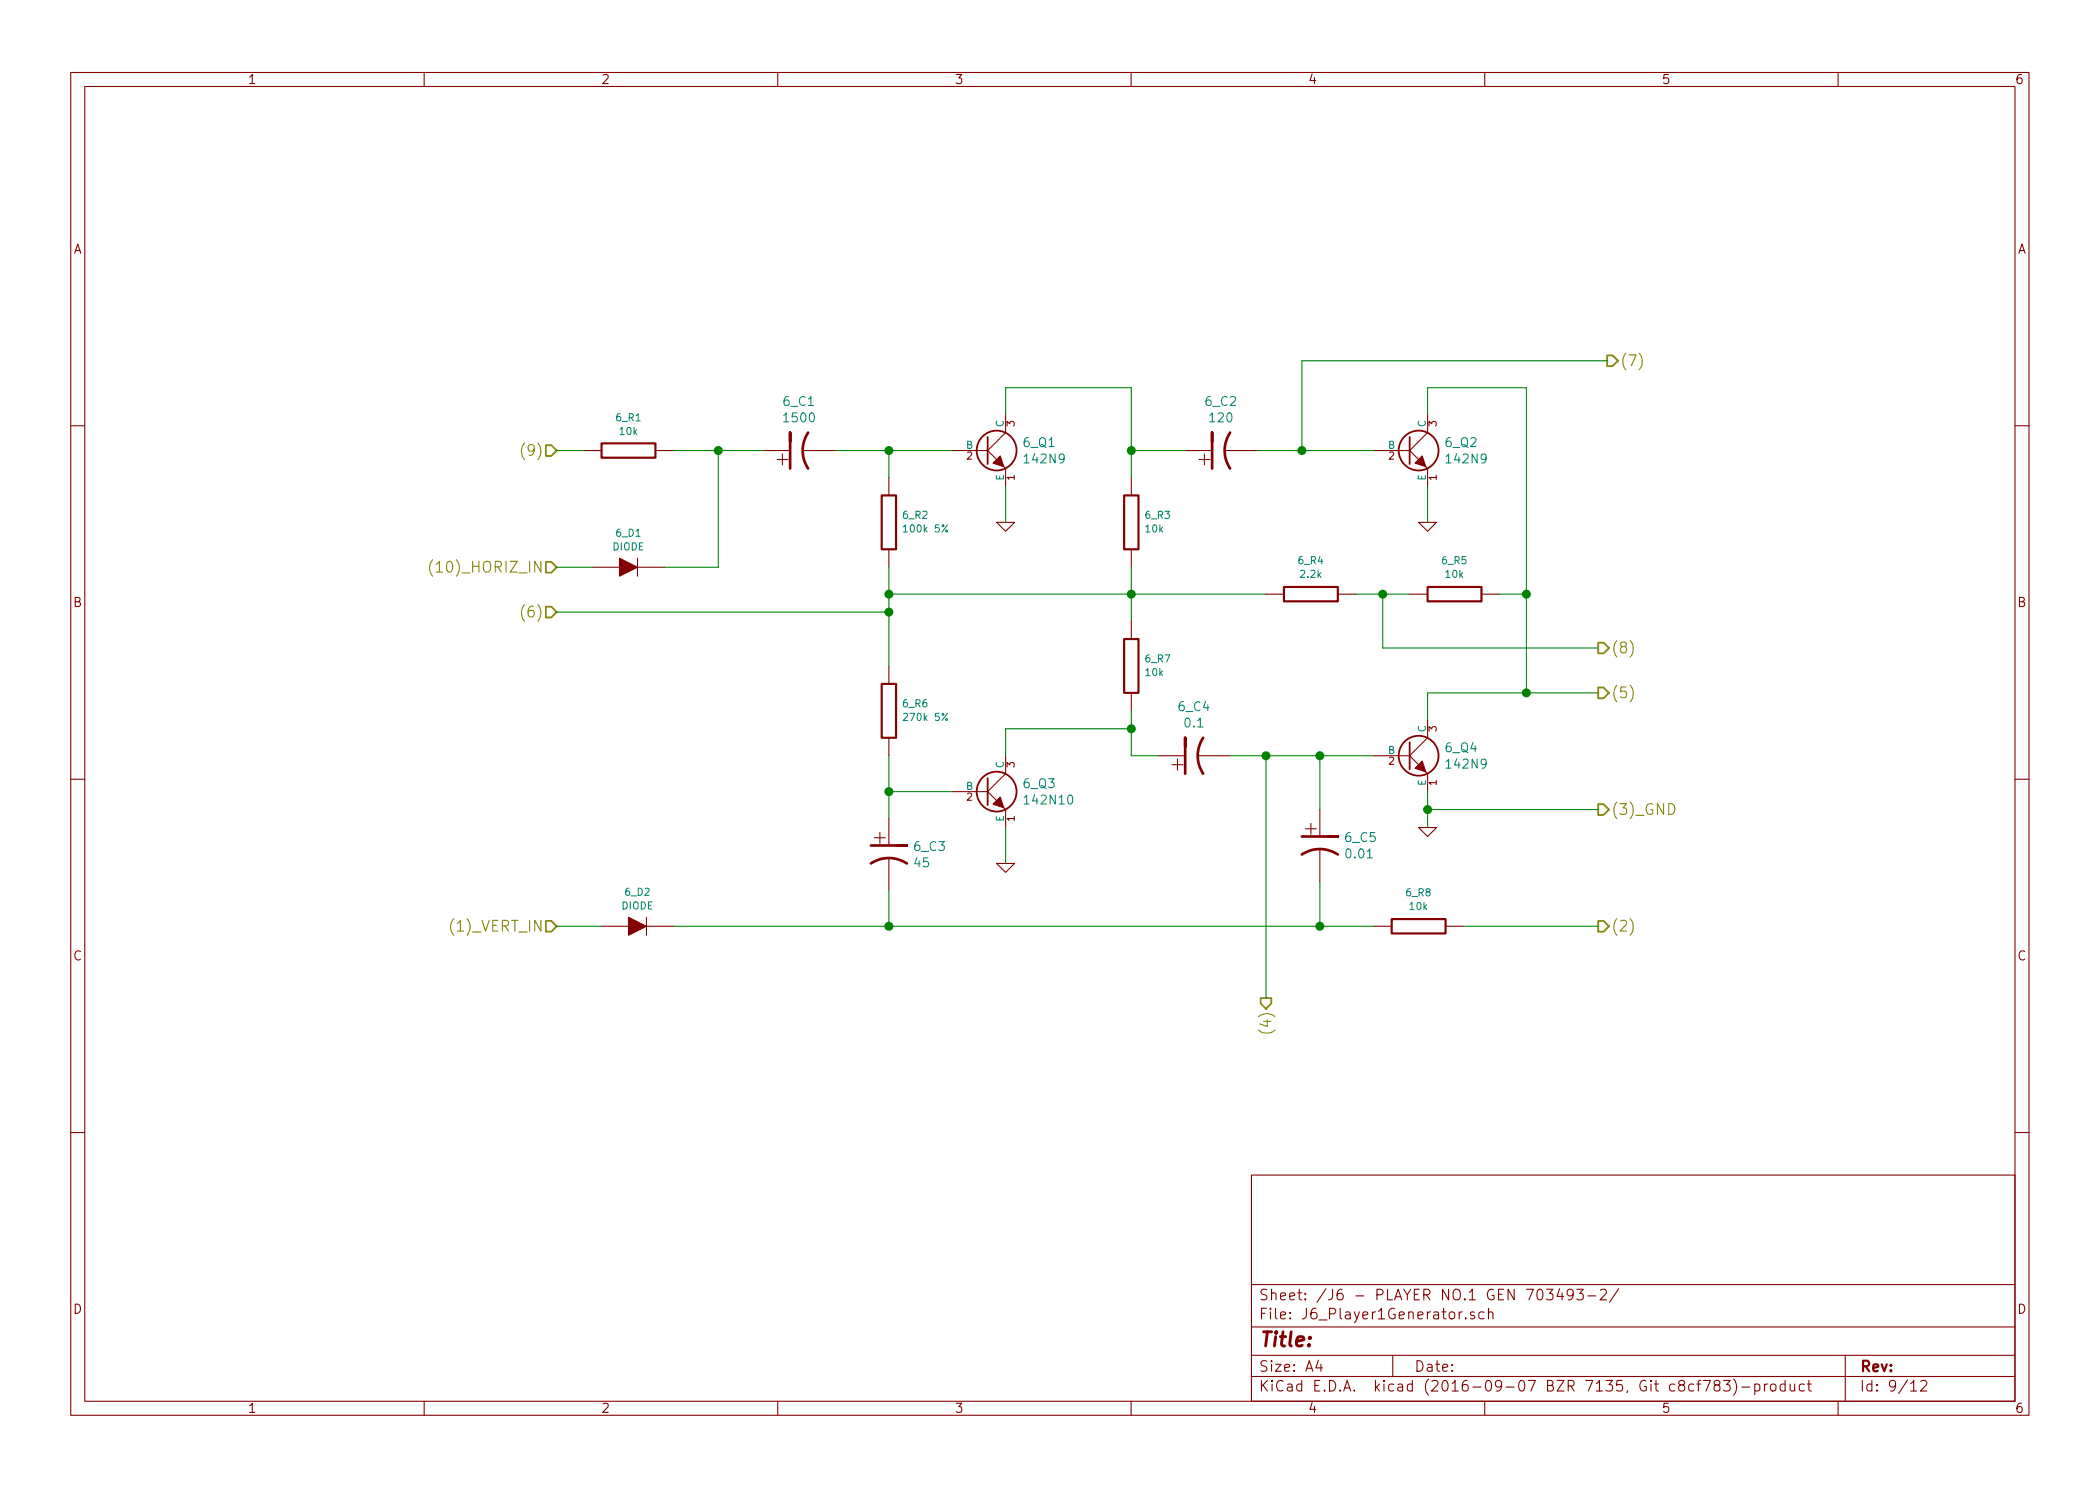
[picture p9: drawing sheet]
<svg xmlns="http://www.w3.org/2000/svg" width="297mm" height="210mm" viewBox="0 0 297 210" stroke-linecap="round" stroke-linejoin="round" font-family="sans-serif">
<g fill="none" stroke="#840000" stroke-width=".15">
<path d="M10 10.3h277v189.9h-277zM12 12.2h273v186.1h-273zM60 10.3v1.9M110 10.3v1.9M160 10.3v1.9M210 10.3v1.9M260 10.3v1.9M142.2 58.7v2.5l-2.5 2.5M201.9 58.7v2.5l-2.5 2.5M10 60.2h2M82.5 63.7h2.6M90.2 79v2.5"/>
<path d="M92.7 63.7h2.5M107.9 63.7h3.9M113.5 63.7h4.6M125.7 67.6v2.5M125.7 77.7v2.6M134.6 63.7h5.1M139.7 63.7l1.3 1.3M141 73.9h2.5l-1.3 1.3zM142 66l.2 .3v2.5M160 67.6v2.5M160 77.7v2.6M167.6 63.7h3.8"/>
<path d="M173.2 63.7h4.6M194.3 63.7h5.1M199.4 63.7l1.3 1.3M200.7 73.9h2.5l-1.3 1.3zM201.7 66l.2 .3v2.5M285 60.2h2M83.8 80.3h3.8M90.2 80.3h3.8M125.7 94.2v2.6M160 87.9v2.5M160 98v2.6M179.1 84.1h2.5"/>
<path d="M189.2 84.1h2.6M199.4 84.1h2.5M209.5 84.1h2.6M10 110.3h2M125.7 104.4v2.5M125.7 115.8v3.8M134.6 112h5.1M139.7 112l1.3 1.3M142 114.3l.2 .2v2.6M142.2 106.9v2.6l-2.5 2.5M163.8 106.9h3.8M169.4 106.9h4.6"/>
<path d="M186.7 114.5v3.9M194.3 106.9h5.1M199.4 106.9l1.3 1.3M200.7 117.1h2.5l-1.3 1.3zM201.7 109.2l.2 .3v2.5M201.9 101.8v2.6l-2.5 2.5M285 110.3h2M85.1 131.1h3.8M91.4 131.1h3.8M91.4 129.8v2.5M125.7 121.4v4.6M141 122.2h2.5l-1.3 1.2z"/>
<path d="M186.7 120.1v4.6M194.3 131.1h2.5M204.5 131.1h2.5M10 160.2h2M177 166.3h108v32h-108zM285 160.2h2M60 198.3v1.9M110 198.3v1.9M160 198.3v1.9M177 194.8h108M177 191.8h108M177 187.8h108"/>
<path d="M177 181.8h108M186.5 192.5l-.4 1h1M186.8 193v1M197 191.8v3M206.8 185.6l-.2 .1-.2 .2M207.3 186.5h.1l-.1 .1v-.1v.1M208.5 185.7l-.3-.1-.2 .3a.48 .48 0 0 0 .5 .3l.1 .1-.1 .2-.1 .1-.4-.1M209.9 185.7a.48 .48 0 0 0-.7 .2v.4a.48 .48 0 0 0 .7 .2M210 198.3v1.9M210.5 185.7a.38 .38 0 0 1 .7 .1v.8M210.5 185.1v1.5M218.7 182.4h1l-.5 .6 .3 .1a.65 .65 0 0 1 .1 .7l-.2 .1h-.5l-.2-.1"/>
<path d="M220.6 182.3l-.4 1.1h1M221 182.9v1M222.5 183.1l-.3 .3h-.3l-.2-.3v-.4l.1-.2 .4-.1 .3 .2a1.19 1.19 0 0 1-.3 1.2l-.4 .1M223 182.4h1l-.6 .6 .5 .1 .1 .2-.1 .5-.2 .1h-.5l-.2-.1M224.6 183.4h1.1M226.4 182.6l.2-.2 .5 .1a.4 .4 0 0 1 .1 .6l-.9 .8h.9M229 182.3l-1.3 2M239.6 195.9l-.5-.1-.2 .3v.6l.2 .1 .5-.1M240 195.8h.6M240.6 195.3l-.3 .1-.1 .1v1.3M240.9 195.3h1l-.6 1.5M242.7 196l-.1-.1-.2-.2 .2-.3a.48 .48 0 0 1 .6 .1l.1 .2-.1 .2-.5 .1a.48 .48 0 0 0-.1 .7 .53 .53 0 0 0 .6 0 .51 .51 0 0 0-.2-.7"/>
<path d="M243.8 195.3h.9l-.5 .6a.39 .39 0 0 1 .5 .3v.3l-.1 .2-.6 .1-.2-.1M245.2 195.1a1.71 1.71 0 0 1 0 2.3M246.4 196.3h1.1M248.2 195.9a.53 .53 0 0 1 .7 .1v.7a.53 .53 0 0 1-.7 0M248.2 195.8v1.5M249.6 195.8v1M250 195.8l-.3 .1-.1 .2M250.5 196a.41 .41 0 0 1 .7 .1v.4a.41 .41 0 0 1-.4 .3 .41 .41 0 0 1-.4-.3zM252.5 195.9a.48 .48 0 0 0-.6 .1l-.1 .1 .1 .6a.48 .48 0 0 0 .6 0M252.5 195.3v1.5M253.2 195.8l.1 .9a.4 .4 0 0 0 .5 0M253.8 195.8v1"/>
<path d="M255.2 195.9a.53 .53 0 0 0-.6 .1v.7a.53 .53 0 0 0 .6 0M255.6 195.8h.6M255.9 195.3v1.3l.2 .2h.1M260 198.3v1.9M261 191.8v6.5M270.3 195.8l.3-.3 .1-.2v1.5M270.3 196.8h.8M271.7 195.5l.2-.2 .5 .1a.4 .4 0 0 1 .1 .6l-.9 .8h.9"/>
</g>
<path d="M227.3 50.3h.8l.8 .7-.8 .8h-.8zM77.2 79.5h.8l.7 .8-.7 .7h-.8zM77.2 63h.8l.7 .7-.7 .8h-.8zM77.2 85.8h.8l.7 .8-.7 .8h-.8zM226.1 97.3h.7l.8 .7-.8 .8h-.7zM226.1 90.9h.7l.8 .8-.8 .8h-.7zM226.1 113.8h.7l.8 .7-.8 .8h-.7zM77.2 130.3h.8l.7 .8-.7 .7h-.8zM226.1 130.3h.7l.8 .8-.8 .7h-.7zM178.3 141.2h1.5v.8l-.7 .7-.8-.7z" fill="none" stroke="#848400" stroke-width=".25"/>
<path d="M61.2 79.2a1.78 1.78 0 0 0 0 2.3M74.2 62.7a1.78 1.78 0 0 0 0 2.3M74.2 85.5a1.78 1.78 0 0 0 0 2.4" fill="none" stroke="#848400" stroke-width=".15"/>
<g fill="#840000" stroke="#840000" stroke-width=".15">
<path d="M87.6 79l2.6 1.3-2.6 1.2z"/>
<path d="M141.5 64.5l.5 1.5-1.5-.5z"/>
<path d="M200.2 65.5l1-1 .5 1.5z"/>
<path d="M141.5 112.8l.5 1.5-1.5-.5z"/>
<path d="M200.2 108.7l1-1 .5 1.5z"/>
<path d="M88.9 129.8l2.5 1.3-2.5 1.2z"/>
</g>
<path d="M85.1 62.7h7.6v2.1h-7.6zM124.7 70.1h2v7.6h-2zM159 70.1h2v7.6h-2zM124.7 96.8h2v7.6h-2zM159 90.4h2v7.6h-2zM181.6 83.1h7.6v2h-7.6zM201.9 83.1h7.6v2h-7.6zM196.8 130h7.7v2.1h-7.7z" fill="none" stroke="#840000" stroke-width=".3"/>
<path d="M111.8 62.5v-1.3v5.1M114.3 61.2a4.6 4.6 0 0 0 0 5.1M171.4 62.5v-1.3v5.1M174 61.2a4.6 4.6 0 0 0 0 5.1M123.2 119.6h5.1h-1.3M167.6 105.7v-1.3v5.1M170.2 104.4a4.6 4.6 0 0 0 0 5.1M184.1 118.4h5.1h-1.2M123.2 122.2a4.6 4.6 0 0 1 5.1 0M184.1 120.9a4.6 4.6 0 0 1 5.1 0" fill="none" stroke="#840000" stroke-width=".38"/>
<g fill="none" stroke="#840000" stroke-width=".25">
<path d="M139.7 61.8v3.9M199.4 61.8v3.9M139.7 110.1v3.8M199.4 105v3.8"/>
<circle cx="141" cy="63.7" r="2.82"/>
<circle cx="200.7" cy="63.7" r="2.82"/>
<circle cx="141" cy="112" r="2.82"/>
<circle cx="200.7" cy="106.9" r="2.82"/>
</g>
<g fill="none" stroke="#008400" stroke-width=".15">
<path d="M142.2 58.7v-3.8h17.8v12.7M201.9 58.7v-3.8h14v43.1M227.3 51h-43.2v12.7M78.7 63.7h3.8M95.2 63.7h12.7M101.6 63.7v16.6h-7.6M118.1 63.7h16.5M125.7 63.7v3.9M142.2 68.8v5.1M160 63.7h7.6M177.8 63.7h16.5M201.9 68.8v5.1"/>
<path d="M78.7 80.3h5.1M78.7 86.6h47M125.7 80.3v13.9M125.7 84.1h53.4M160 80.3v7.6M191.8 84.1h7.6M195.6 84.1v7.6h30.5M212.1 84.1h3.8M226.1 98h-24.2v3.8M125.7 106.9v8.9M125.7 112h8.9M142.2 117.1v5.1"/>
<path d="M160 103.1h-17.8v3.8M160 100.6v6.3h3.8M174 106.9h20.3M179.1 106.9v34.3M186.7 106.9v7.6M201.9 112v5.1M201.9 114.5h24.2M78.7 131.1h6.4M95.2 131.1h99.1M125.7 126v5.1M186.7 124.7v6.4M207 131.1h19.1"/>
</g>
<g fill="#008400" stroke="#008400" stroke-width=".25">
<circle cx="101.6" cy="63.7" r=".51"/>
<circle cx="125.7" cy="63.7" r=".51"/>
<circle cx="160" cy="63.7" r=".51"/>
<circle cx="125.7" cy="84.1" r=".51"/>
<circle cx="125.7" cy="86.6" r=".51"/>
<circle cx="160" cy="84.1" r=".51"/>
<circle cx="179.1" cy="106.9" r=".51"/>
<circle cx="160" cy="103.1" r=".51"/>
<circle cx="125.7" cy="112" r=".51"/>
<circle cx="186.7" cy="131.1" r=".51"/>
<circle cx="186.7" cy="106.9" r=".51"/>
<circle cx="201.9" cy="114.5" r=".51"/>
<circle cx="215.9" cy="98" r=".51"/>
<circle cx="215.9" cy="84.1" r=".51"/>
<circle cx="195.6" cy="84.1" r=".51"/>
<circle cx="184.2" cy="63.7" r=".51"/>
<circle cx="125.7" cy="131.1" r=".51"/>
</g>
<g font-size="2.8" fill="#840000">
<text x="111.6" y="65.8" transform="rotate(-90 111.6 65.8)">+</text>
<text x="171.2" y="65.8" transform="rotate(-90 171.2 65.8)">+</text>
<text x="167.4" y="109" transform="rotate(-90 167.4 109)">+</text>
<text x="123.6" y="119.4">+</text>
<text x="184.6" y="118.2">+</text>
<text x="178" y="190.5">Title:</text>
</g>
<g font-size="2.1" fill="#848400">
<text x="229.1" y="51.8">(7)</text>
<text x="74.4" y="64.5">(9)</text>
<text x="62.1" y="81">(10)_HORIZ_IN</text>
<text x="74.4" y="87.4">(6)</text>
<text x="227.8" y="92.5">(8)</text>
<text x="227.8" y="98.8">(5)</text>
<text x="227.8" y="115.3">(3)_GND</text>
<text x="64.2" y="131.8">(1)_VERT_IN</text>
<text x="227.8" y="131.8">(2)</text>
<text x="179.8" y="145.6" transform="rotate(-90 179.8 145.6)">(4)</text>
</g>
<g font-size="2.1" fill="#840000">
<text x="178" y="184">Sheet: /J6 - PLAYER NO.1 GEN 703493-2/</text>
<text x="178" y="186.7">File: J6_Player1Generator.sch</text>
<text x="178" y="196.9">KiCad E.D.A. kicad (2016-09-07 BZR 7135, Git c8cf783)-product</text>
<text x="178" y="194.1">Size: A4</text>
<text x="200" y="194.1">Date:</text>
<text x="263" y="194.1">Rev:</text>
<text x="263" y="196.9">Id: 9/12</text>
</g>
<g font-size="1.8" fill="#840000">
<text x="35" y="11.9">1</text>
<text x="85" y="11.9">2</text>
<text x="135" y="11.9">3</text>
<text x="185" y="11.9">4</text>
<text x="235" y="11.9">5</text>
<text x="285" y="11.9">6</text>
<text x="10.4" y="35.9">A</text>
<text x="285.4" y="35.9">A</text>
<text x="10.4" y="85.9">B</text>
<text x="285.4" y="85.9">B</text>
<text x="10.4" y="135.9">C</text>
<text x="285.4" y="135.9">C</text>
<text x="10.4" y="185.9">D</text>
<text x="285.4" y="185.9">D</text>
<text x="35" y="199.9">1</text>
<text x="85" y="199.9">2</text>
<text x="135" y="199.9">3</text>
<text x="185" y="199.9">4</text>
<text x="235" y="199.9">5</text>
<text x="285" y="199.9">6</text>
</g>
<g font-size="1.8" fill="#008484">
<text x="110.9" y="57.4">6_C1</text>
<text x="111.1" y="59.8">1500</text>
<text x="170.6" y="57.4">6_C2</text>
<text x="171.2" y="59.8">120</text>
<text x="144.8" y="63.3">6_Q1</text>
<text x="145.1" y="65.6">142N9</text>
<text x="204.5" y="63.3">6_Q2</text>
<text x="204.8" y="65.6">142N9</text>
<text x="166.8" y="100.6">6_C4</text>
<text x="167.7" y="102.9">0.1</text>
<text x="204.5" y="106.4">6_Q4</text>
<text x="144.8" y="111.5">6_Q3</text>
<text x="145.2" y="113.8">142N10</text>
<text x="204.8" y="108.8">142N9</text>
<text x="190.3" y="119.1">6_C5</text>
<text x="129.4" y="120.4">6_C3</text>
<text x="129.4" y="122.7">45</text>
<text x="190.5" y="121.5">0.01</text>
</g>
<g font-size="1.4" fill="#008484">
<text x="87.2" y="59.6">6_R1</text>
<text x="87.7" y="61.5">10k</text>
<text x="136.7" y="63.5">B</text>
<text x="142" y="60.4" transform="rotate(-90 142 60.4)">C</text>
<text x="196.3" y="63.5">B</text>
<text x="201.7" y="60.4" transform="rotate(-90 201.7 60.4)">C</text>
<text x="142" y="68" transform="rotate(-90 142 68)">E</text>
<text x="201.7" y="68" transform="rotate(-90 201.7 68)">E</text>
<text x="86.7" y="77.9">DIODE</text>
<text x="87.2" y="75.9">6_D1</text>
<text x="127.8" y="73.4">6_R2</text>
<text x="128.1" y="75.3">100k 5%</text>
<text x="162.1" y="73.4">6_R3</text>
<text x="162.1" y="75.3">10k</text>
<text x="183.7" y="79.8">6_R4</text>
<text x="184" y="81.8">2.2k</text>
<text x="204" y="79.8">6_R5</text>
<text x="204.5" y="81.8">10k</text>
<text x="162.1" y="93.7">6_R7</text>
<text x="162.1" y="95.7">10k</text>
<text x="127.8" y="100.1">6_R6</text>
<text x="128.1" y="102">270k 5%</text>
<text x="196.3" y="106.7">B</text>
<text x="201.7" y="103.6" transform="rotate(-90 201.7 103.6)">C</text>
<text x="136.7" y="111.8">B</text>
<text x="142" y="108.7" transform="rotate(-90 142 108.7)">C</text>
<text x="201.7" y="111.2" transform="rotate(-90 201.7 111.2)">E</text>
<text x="142" y="116.3" transform="rotate(-90 142 116.3)">E</text>
<text x="87.9" y="128.7">DIODE</text>
<text x="88.5" y="126.7">6_D2</text>
<text x="199" y="126.8">6_R8</text>
<text x="199.5" y="128.7">10k</text>
</g>
<g font-size="1.4" fill="#840000">
<text x="136.8" y="65">2</text>
<text x="143.5" y="60.3" transform="rotate(-90 143.5 60.3)">3</text>
<text x="196.5" y="65">2</text>
<text x="203.2" y="60.3" transform="rotate(-90 203.2 60.3)">3</text>
<text x="143.5" y="67.9" transform="rotate(-90 143.5 67.9)">1</text>
<text x="203.2" y="67.9" transform="rotate(-90 203.2 67.9)">1</text>
<text x="203.2" y="103.5" transform="rotate(-90 203.2 103.5)">3</text>
<text x="136.8" y="113.3">2</text>
<text x="143.5" y="108.6" transform="rotate(-90 143.5 108.6)">3</text>
<text x="196.5" y="108.2">2</text>
<text x="203.2" y="111.1" transform="rotate(-90 203.2 111.1)">1</text>
<text x="143.5" y="116.2" transform="rotate(-90 143.5 116.2)">1</text>
</g>
</svg>
